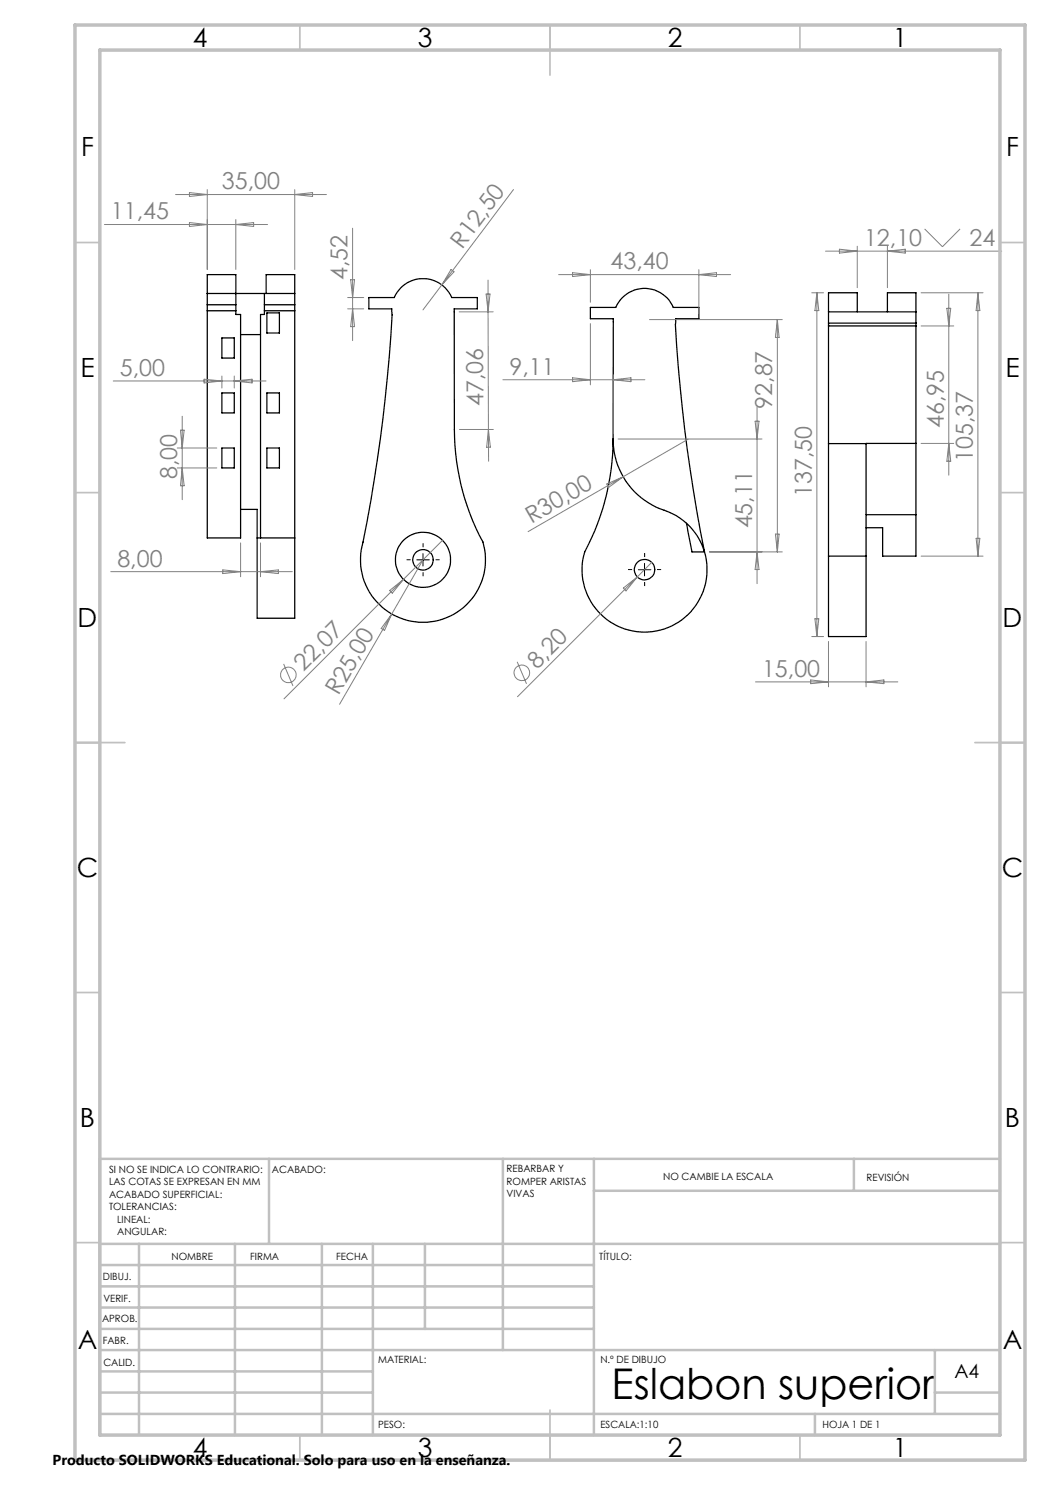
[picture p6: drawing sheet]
<svg xmlns="http://www.w3.org/2000/svg" width="210mm" height="297mm" viewBox="0 0 210 297" stroke-linecap="round" stroke-linejoin="round" font-family="sans-serif">
<g fill="none" stroke="#000" stroke-width=".25">
<path d="M41.5 58.7v-3.8h5.7v6.1M41.5 58.7h17.4M41.5 58.7v2.3M52.9 58.7v2.3M53.2 58.7v-3.8h5.7v3.8M58.9 58.7v2.3M73.8 59.5h5a6.3 6.3 0 0 1 5.8-3.8 6.3 6.3 0 0 1 5.7 3.8h5.2v2.3h-4.7l.1 24.1a47.2 47.2 0 0 0 5.7 22.5 12.5 12.5 0 0 1-12 16.1 12.5 12.5 0 0 1-12-16.1 300.2 300.2 0 0 0 5.8-46v-.6h-4.6zM41.5 62.2v45.4h6.6v-44.7h-.9v-.7M41.5 61v1.2M41.5 62.2h5.7M41.5 61h5.7M44.4 78.6h2.4v4h-2.4z"/>
<path d="M44.4 67.6h2.4v4h-2.4zM47.2 61v1.2M48.1 66.9h4M52.9 62.2v.7h-.8v44.7M52.9 61v1.2M52.9 62.2h6M52.9 61h6M53.4 78.6h2.5v4h-2.5zM53.4 62.6h2.5v4h-2.5zM58.9 62.2v45.4M58.9 61v1.2M118.1 61.5h5.1a6.2 6.2 0 0 1 5.7-3.8 6.2 6.2 0 0 1 5.8 3.8h5.1v2.2h-4.7v.6a302.9 302.9 0 0 0 6.3 48.4 12.5 12.5 0 0 1-13.7 13.7 12.5 12.5 0 0 1-10.8-16 48.2 48.2 0 0 0 5.7-22.5l.1-24.2h-4.6z"/>
<path d="M165.7 64.6v.6M165.7 62.4v-3.8h5.7v3.8M165.7 62.4h17.5M165.7 64.6h17.5M165.7 62.4v2.2M165.7 65.2v23.5M165.7 65.2h17.5M177.5 62.4v-3.8h5.7v3.8M183.2 64.6v.6M183.2 62.4v2.2M183.2 65.2v23.5M44.4 89.6h2.4v4h-2.4z"/>
<path d="M53.4 89.6h2.5v4h-2.5zM122.6 87.8a15.1 15.1 0 0 0 11.1 14.6 12.4 12.4 0 0 1 7.2 8M165.7 88.7v22.5M173.2 88.7v22.5M173.2 88.7h.1M183.2 88.7v14.2M183.2 88.7h-17.5M48.1 101.9h3.3v5.7M51.4 107.6v16h7.5v-16M51.4 107.6h7.5M137.3 104.7l1.1 5.7h2.5M165.7 111.2v16.1h7.5v-16.1"/>
<path d="M165.7 111.2h7.5M173.2 102.9h10M183.2 102.9v8.3h-6.7v-5.7h-3.3"/>
<circle cx="84.6" cy="112" r="5.5"/>
<circle cx="84.6" cy="112" r="2.04"/>
<circle cx="128.9" cy="113.9" r="2.05"/>
</g>
<g fill="none" stroke="#808080" stroke-width=".2">
<path d="M35.1 38.9h30.2M37.9 38.5l3.6 .4-3.6 .4zM41.5 37.9v16M58.9 37.9v16M58.9 38.9l3.6-.4v.8zM102.7 37.9l-18.1 24.1M20.9 44.9h32.6M37.9 44.5l3.6 .4-3.6 .4zM47.2 43.9v10M47.2 44.9l3.5-.4v.8zM69.5 59.5h3.2M70.1 55.9h.8l-.4 3.6z"/>
<path d="M70.5 45.6v22.5M90.2 53.9l.6 .5-2.4 2.6zM97.2 58.8h.8l-.4 3.6zM97.6 56v6.4M111.7 54.9h34.4M114.5 54.5l3.6 .4-3.6 .4zM118.1 53.9v6.6M139.8 54.9l3.5-.4v.8zM139.8 53.9v8.9M162.3 58.6h2.4M163.4 58.6l.4 3.5h-.8zM163.4 58.6v68.7"/>
<path d="M165.1 50.2h35.2M167.9 49.8l3.5 .4-3.5 .4zM171.4 49.2v8.3M177.5 49.2v8.3M177.5 50.2l3.5-.4v.8zM184.2 58.6h12.4M184.9 45.8l3.6 3.6 3.5-3.6M189.8 58.8v36.2M195.6 58.6v52.6M195.6 58.6l.4 3.5h-.8zM22.6 76.2h30.6M40.8 75.8l3.6 .4-3.6 .4z"/>
<path d="M44.4 75.2v2.4M46.8 75.2v2.4M46.8 76.2l3.6-.4v.8zM69.5 61.8h3.2M70.5 61.8l.4 3.5h-.8zM91.8 62.4h6.8M97.6 62.4l.1 23.5M100.6 75.9h28.4M114.5 75.6l3.6 .3-3.6 .4zM118.1 64.7v12.3M122.6 75v11.8M122.6 75.9l3.6-.3v.7z"/>
<path d="M129.9 63.9h26.6M155.5 63.9v46.5M155.5 63.9l.3 3.6h-.7zM184.2 65.2h6.5M189.4 61.7h.7l-.3 3.5zM35.5 89.6h7.9M35.5 93.6h7.9M36.1 86h.7l-.4 3.6zM36.4 83.3v16.6M36.4 93.6l.4 3.6h-.7zM91.9 85.9h6.8M97.7 85.9v6.3"/>
<path d="M97.7 85.9l.4 3.5-.8 .1zM121.4 96.8l3.2-1.4-2.9 2.1zM123.6 87.8h28.8M124.6 95.4l-19 10.9M137.6 87.8l-13 7.6M151 84.2h.8l-.4 3.6zM151.4 81.5v35.2M184.2 88.7h6.5M189.8 88.7l.3 3.5h-.7zM22.2 114.3h36.3M44.6 114l3.5 .3-3.5 .4zM48.1 108.6v6.8"/>
<path d="M52.1 108.6v6.8M52.1 114.3l3.6-.3v.7zM77.9 118.1l2.8-2.2-2.2 2.7zM84.6 112l-6.2 10.8M88.5 108.1l-31.7 31.7M124.7 117.6l2.8-2.2-2.3 2.8zM127.5 115.4l-24 23.9M130.4 112.5l-2.9 2.9M141.9 110.4h14.6M151.4 110.4l.4 3.5h-.8zM155.1 106.8h.7l-.3 3.6zM184.2 111.2h12.4"/>
<path d="M195.2 107.7h.8l-.4 3.5zM56.7 132.8l1.9 4.4M78.4 122.8l-10.5 18.1M78.4 122.8l-1.5 3.3-.7-.4zM103.4 132.4l1.9 4.4M151.1 136.4h28.5M162.1 136l3.6 .4-3.6 .3zM162.3 127.3h2.4M163 123.8h.8l-.4 3.5zM165.7 128.3v9.1M173.2 128.3v9.1M173.2 136.4l3.6-.4v.7z"/>
<circle cx="57.7" cy="135" r="1.56"/>
<circle cx="104.4" cy="134.6" r="1.57"/>
</g>
<path d="M82.1 111.9h-.8M84.6 109.4v-.8M84.6 114.4v.8M87.1 111.9h.8M126.4 113.9h-.8M128.9 111.4v-.8M128.9 116.4v.8M131.4 113.9h.8" fill="none" stroke="#000" stroke-width=".2" stroke-dasharray="15.2 1.3 1.3 1.3" stroke-linecap="butt"/>
<path d="M83.4 112h2.5M84.6 110.7v2.5M127.7 113.9h2.5M128.9 112.7v2.5" fill="none" stroke="#000" stroke-width=".2"/>
<g fill="none" stroke="#c0c0c0" stroke-width=".35">
<path d="M60 5v5M110 5v10M160 5v5M15 48.5h5M200 48.5h5M15 98.5h5M200 98.5h5M15 148.5h10M195 148.5h10M15 198.5h5M200 198.5h5M15 248.5h5"/>
<path d="M200 248.5h5M60 287v5M110 282v10M160 287v5"/>
</g>
<g fill="none" stroke="#c0c0c0" stroke-width=".5">
<path d="M53.8 231.8v17M100.6 231.8v38.2M118.8 231.8v55.2M118.8 238.2h81.2M170.8 231.8v6.4M200 231.8h-180v55.2M20 248.8h180M20 257.3h98.8M20 253h98.8M27.8 248.8v38.2M47 248.8v38.2M64.4 248.8v38.2"/>
<path d="M74.6 248.8v38.2M85 248.8v17M20 265.8h98.8M20 261.5h98.8M20 278.5h54.6M20 274.3h54.6M20 270h180M187 278.5h13M187 270v12.8M20 282.8h180M163 282.8v4.2"/>
</g>
<path d="M15 5h190v287h-190zM20 10h180v277h-180z" fill="none" stroke="#c0c0c0" stroke-width=".7"/>
<text font-size="8.5" x="122.3" y="279.7">Eslabon superior</text>
<g font-size="5.3">
<text x="38.5" y="9.5">4</text>
<text x="83.5" y="9.5">3</text>
<text x="133.5" y="9.5">2</text>
<text x="178.5" y="9.5">1</text>
<text x="16.2" y="31.3">F</text>
<text x="201.2" y="31.3">F</text>
<text x="16.1" y="75.5">E</text>
<text x="201.1" y="75.5">E</text>
<text x="15.5" y="125.5">D</text>
<text x="200.5" y="125.5">D</text>
<text x="15.4" y="175.5">C</text>
<text x="200.4" y="175.5">C</text>
<text x="16" y="225.5">B</text>
<text x="201" y="225.5">B</text>
<text x="15.5" y="269.8">A</text>
<text x="200.5" y="269.8">A</text>
<text x="38.5" y="291.5">4</text>
<text x="83.5" y="291.5">3</text>
<text x="133.5" y="291.5">2</text>
<text x="178.5" y="291.5">1</text>
</g>
<g font-size="4.7" fill="#808080">
<text x="44.4" y="37.9">35,00</text>
<text x="22.2" y="43.9">11,45</text>
<text x="92.4" y="49.9" transform="rotate(-53 92.4 49.9)">R12,50</text>
<text x="122.1" y="53.9">43,40</text>
<text x="172.8" y="49.2">12,10</text>
<text x="193.9" y="49.2">24</text>
<text x="69.5" y="56" transform="rotate(-90 69.5 56)">4,52</text>
<text x="24" y="75.2">5,00</text>
<text x="101.9" y="74.9">9,11</text>
<text x="96.7" y="81.3" transform="rotate(-90 96.7 81.3)">47,06</text>
<text x="154.5" y="81.8" transform="rotate(-90 154.5 81.8)">92,87</text>
<text x="188.8" y="85.6" transform="rotate(-90 188.8 85.6)">46,95</text>
<text x="35.5" y="95.8" transform="rotate(-90 35.5 95.8)">8,00</text>
<text x="194.6" y="92.4" transform="rotate(-90 194.6 92.4)">105,37</text>
<text x="162.4" y="99.4" transform="rotate(-90 162.4 99.4)">137,50</text>
<text x="106.3" y="104.8" transform="rotate(-30 106.3 104.8)">R30,00</text>
<text x="150.4" y="105.7" transform="rotate(-90 150.4 105.7)">45,11</text>
<text x="23.5" y="113.3">8,00</text>
<text x="60.7" y="134.4" transform="rotate(-45 60.7 134.4)">22,07</text>
<text x="107.4" y="133.9" transform="rotate(-45 107.4 133.9)">8,20</text>
<text x="152.4" y="135.3">15,00</text>
<text x="67.7" y="139.2" transform="rotate(-60 67.7 139.2)">R25,00</text>
</g>
<text font-size="3.9" x="190.9" y="275.5">A4</text>
<text font-size="2.9" x="10.5" y="292.9">Producto SOLIDWORKS Educational. Solo para uso en la enseñanza.</text>
<g font-size="2">
<text x="21.8" y="234.6">SI NO SE INDICA LO CONTRARIO:</text>
<text x="21.8" y="237.1">LAS COTAS SE EXPRESAN EN MM</text>
<text x="21.8" y="239.6">ACABADO SUPERFICIAL:</text>
<text x="54.4" y="234.6">ACABADO:</text>
<text x="101.3" y="234.5">REBARBAR Y</text>
<text x="101.3" y="237">ROMPER ARISTAS</text>
<text x="101.3" y="239.5">VIVAS</text>
<text x="132.6" y="236">NO CAMBIE LA ESCALA</text>
<text x="173.3" y="236.2">REVISIÓN</text>
<text x="21.8" y="242.1">TOLERANCIAS:</text>
<text x="23.4" y="244.6">LINEAL:</text>
<text x="23.4" y="247.1">ANGULAR:</text>
<text x="34.3" y="252">NOMBRE</text>
<text x="50" y="251.9">FIRMA</text>
<text x="67.2" y="251.9">FECHA</text>
<text x="119.9" y="251.9">TÍTULO:</text>
<text x="20.6" y="256.1">DIBUJ.</text>
<text x="20.7" y="260.3">VERIF.</text>
<text x="20.4" y="264.4">APROB.</text>
<text x="20.5" y="268.8">FABR.</text>
<text x="20.7" y="273.1">CALID.</text>
<text x="75.6" y="272.5">MATERIAL:</text>
<text x="120.1" y="272.5">N.º DE DIBUJO</text>
<text x="75.6" y="285.5">PESO:</text>
<text x="120.1" y="285.6">ESCALA:1:10</text>
<text x="164.5" y="285.6">HOJA 1 DE 1</text>
</g>
</svg>
